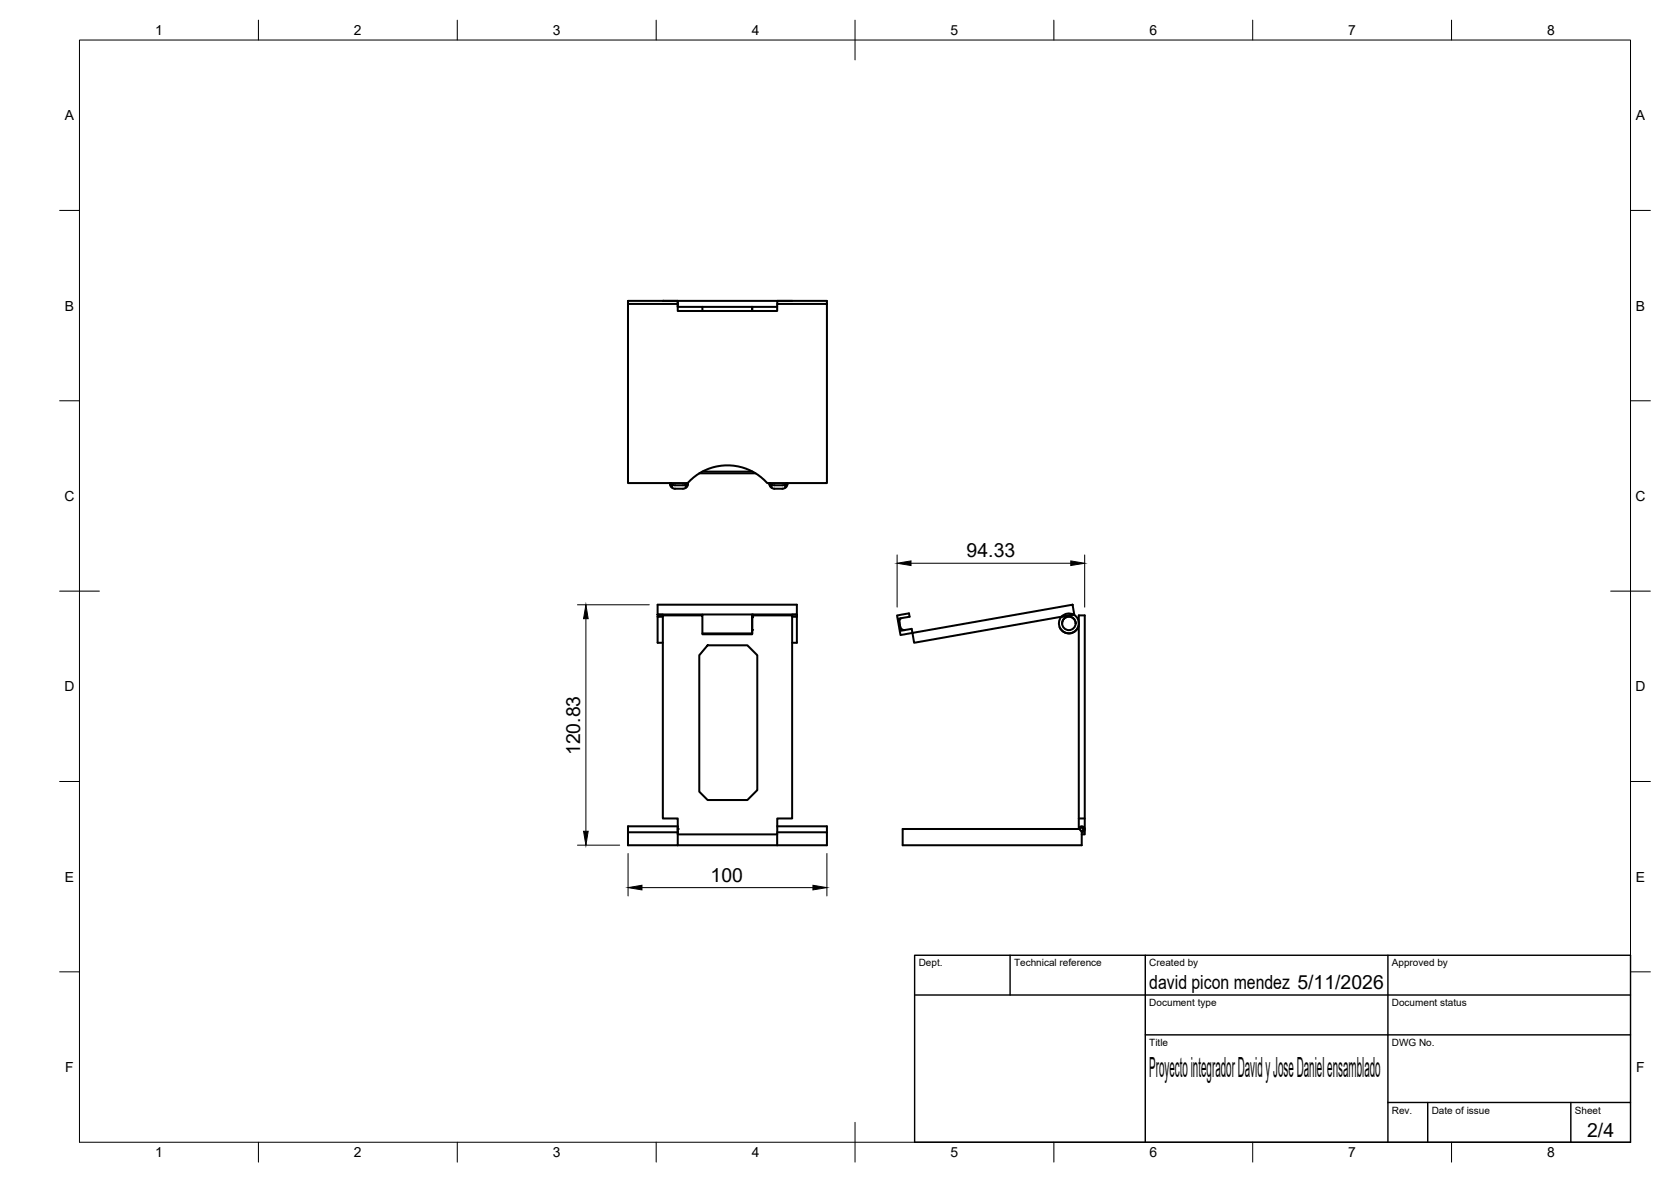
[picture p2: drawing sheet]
<svg xmlns="http://www.w3.org/2000/svg" width="420mm" height="297mm" viewBox="0 0 420 297" stroke-linecap="round" stroke-linejoin="round" font-family="sans-serif">
<!-- layer: Visible -->
<g fill="none" stroke="#000" stroke-width=".51">
<path d="M157.9 76.4h12.5v1.8h25v-1.8h12.5v45h-15a13.5 13.5 0 0 0-20 0h-15zM166.7 75.6h32.5M170.4 75.6v1.5h25M170.4 75.6v.8M170.4 75.6h-12.5v.8M176.6 77.1v1.1M189.1 77.1v1.1M195.4 76.4v-.8h12.5v.8M175.9 118.9h14.1M176.6 118.5h12.6M168.5 121.4l.1 .6 .4 .4M168.6 121.4l.4 .5"/>
<path d="M168.7 121.4l.4 .4 .6 .1h2.3l.8-.5M169 121.9v.5M172.9 121.4l-.5 .5M173 121.3a1.25 1.25 0 0 1-1.3 1.5h-2a1.27 1.27 0 0 1-1.2-1.4M173 121.4l-.2 .6-.4 .5v-.6M193.5 121.4v.2a1.25 1.25 0 0 0 1.2 1.2h2a1.25 1.25 0 0 0 1.3-1.2M193.6 121.4l.4 .5v.5l-.4-.4-.1-.6M193.7 121.4l.4 .4 .6 .1h2.3l.8-.5M197.9 121.4l-.5 .5M198 121.4v.2M198 121.4l-.2 .6-.4 .5v-.6M165.4 152h35v2.4h-35z"/>
<path d="M165.4 155v6.5h1.3M166.7 154.7h9.9v4.7h12.5v-4.7h10.1v51h-3.8v4h-25v-4h-3.7zM166.7 154.7v-.2h-1.3v.5h1.3M176.6 154.5v.2M189.1 154.7v-.2v4.7h-12.5M199.2 154.7v-.2h1.2v7h-1.2M199.2 155h1.2M225.6 154.7l3-.6 .1 .9-2.8 .5 .6 3 2.7-.5 .2 1.1-3 .5zM226.6 155.3l-.4 .8a2.45 2.45 0 0 0 .6 2.1l.7 .1M229.4 159.1l40.3-7.1 .4 2.4-40.3 7.1zM266.9 155a2.53 2.53 0 0 1 3-.5zM270 154.5a2.51 2.51 0 0 1 .9 3.5 2.51 2.51 0 0 1-3.6 .7 2.51 2.51 0 0 1-.4-3.7"/>
<path d="M270.5 156.6a1.7 1.7 0 0 0-1.8-1.6 1.7 1.7 0 0 0-1.6 1.8M271.2 157.3a2.51 2.51 0 0 1-2.3 1.9 2.51 2.51 0 0 1-2.5-1.6M177.9 162.2h10l2.5 2.5v33.9l-2.5 2.4h-10l-2.1-2v-34.3zM157.9 209.2v3.2h50v-3.2h-12.5M170.4 209.2v-1.5h-12.5v1.5h12.5v3.2M195.4 209.7v2.7M195.4 207.7h12.5v1.5M227 208.3h44.3a.75 .75 0 0 1 .7-.6 .75 .75 0 0 1 .8 .7 .75 .75 0 0 1-.8 .8v3.2h-45zM271.3 208.3v-53.6h1.5v55h-.8M271.3 205.7h1.5M272.2 208a.43 .43 0 0 1 .2 .6 .43 .43 0 0 1-.6 .2"/>
<circle cx="268.8" cy="156.7" r="1.7"/>
<circle cx="272" cy="208.4" r=".43"/>
</g>
<g fill="#000">
<circle cx="166.7" cy="75.6" r=".25"/>
<circle cx="165.4" cy="154.5" r=".25"/>
<circle cx="165.4" cy="155" r=".25"/>
<circle cx="189.1" cy="155" r=".25"/>
<circle cx="189.1" cy="155.1" r=".25"/>
<circle cx="189.1" cy="158.3" r=".25"/>
<circle cx="189.1" cy="154.5" r=".25"/>
<circle cx="170.4" cy="208.3" r=".25"/>
</g>
<!-- layer: BORDER -->
<g fill="none" stroke="#000" stroke-width=".25">
<path d="M20 10.1h390v276.9h-390zM65 5.1v5M115 5.1v5M165 5.1v5M215 5.1v10M265 5.1v5M315 5.1v5M365 5.1v5M15 52.9h5M410 52.9h5M15 100.7h5M410 100.7h5"/>
<path d="M15 148.6h10M405 148.6h10M15 196.4h5M410 196.4h5M15 244.2h5M410 244.2h5M65 287v5M115 287v5M165 287v5M215 282.1v9.9M265 287v5M315 287v5"/>
<path d="M365 287v5"/>
</g>
<!-- layer: TITLEBLOCK -->
<path d="M230 240.1h180v46.9h-180zM230 250h180M254 240.1v9.9M288 240.1v46.9M349 240.1v46.9M288 260.1h122M349 277.1h61M359 277.1v9.9M395 277.1v9.9" fill="none" stroke="#000" stroke-width=".36"/>
<!-- layer: FD_Dimensions -->
<path d="M225.6 139.5v13.1M272.7 139.5v13.1M145.2 152h18.1M147.3 155.5v53.4M229.1 141.5h40.1M145.2 212.4h10.6M157.9 214.5v10.7M207.9 214.5v10.7M161.4 223.1h43" fill="none" stroke="#000" stroke-width=".25"/>
<path d="M147.3 152l.6 3.5h-1.2zM225.6 141.5l3.5-.5v1.1zM269.2 141l3.5 .5-3.5 .6zM146.7 208.9h1.2l-.6 3.5zM157.9 223.1l3.5-.6v1.1zM204.4 222.5l3.5 .6-3.5 .5z" fill="#000" stroke="#000" stroke-width=".25"/>
<text font-size="7" x="289" y="270.6">Proyecto integrador David y Jose Daniel ensamblado</text>
<g font-size="4.9">
<text x="243.1" y="140.1">94.33</text>
<text x="145.9" y="189.8" transform="rotate(-90 145.9 189.8)">120.83</text>
<text x="178.7" y="221.6">100</text>
<text x="289" y="248.5">david picon mendez 5/11/2026</text>
<text x="399.1" y="285.7">2/4</text>
</g>
<g font-size="3.5">
<text x="39" y="8.8">1</text>
<text x="89" y="8.8">2</text>
<text x="139" y="8.8">3</text>
<text x="189" y="8.8">4</text>
<text x="239" y="8.8">5</text>
<text x="289" y="8.8">6</text>
<text x="339" y="8.8">7</text>
<text x="389" y="8.8">8</text>
<text x="16.3" y="30.2">A</text>
<text x="411.3" y="30.2">A</text>
<text x="16.3" y="78">B</text>
<text x="411.3" y="78">B</text>
<text x="16.2" y="125.9">C</text>
<text x="411.2" y="125.9">C</text>
<text x="16.2" y="173.7">D</text>
<text x="411.2" y="173.7">D</text>
<text x="16.3" y="221.6">E</text>
<text x="411.3" y="221.6">E</text>
<text x="16.4" y="269.4">F</text>
<text x="411.4" y="269.4">F</text>
<text x="39" y="290.8">1</text>
<text x="89" y="290.8">2</text>
<text x="139" y="290.8">3</text>
<text x="189" y="290.8">4</text>
<text x="239" y="290.8">5</text>
<text x="289" y="290.8">6</text>
<text x="339" y="290.8">7</text>
<text x="389" y="290.8">8</text>
</g>
<g font-size="2.5">
<text x="231" y="242.9">Dept.</text>
<text x="255" y="242.9">Technical reference</text>
<text x="289" y="242.9">Created by</text>
<text x="350" y="242.9">Approved by</text>
<text x="289" y="252.8">Document type</text>
<text x="350" y="252.8">Document status</text>
<text x="289" y="262.9">Title</text>
<text x="350" y="262.9">DWG No.</text>
<text x="350" y="279.9">Rev.</text>
<text x="360" y="279.9">Date of issue</text>
<text x="396" y="279.9">Sheet</text>
</g>
</svg>
